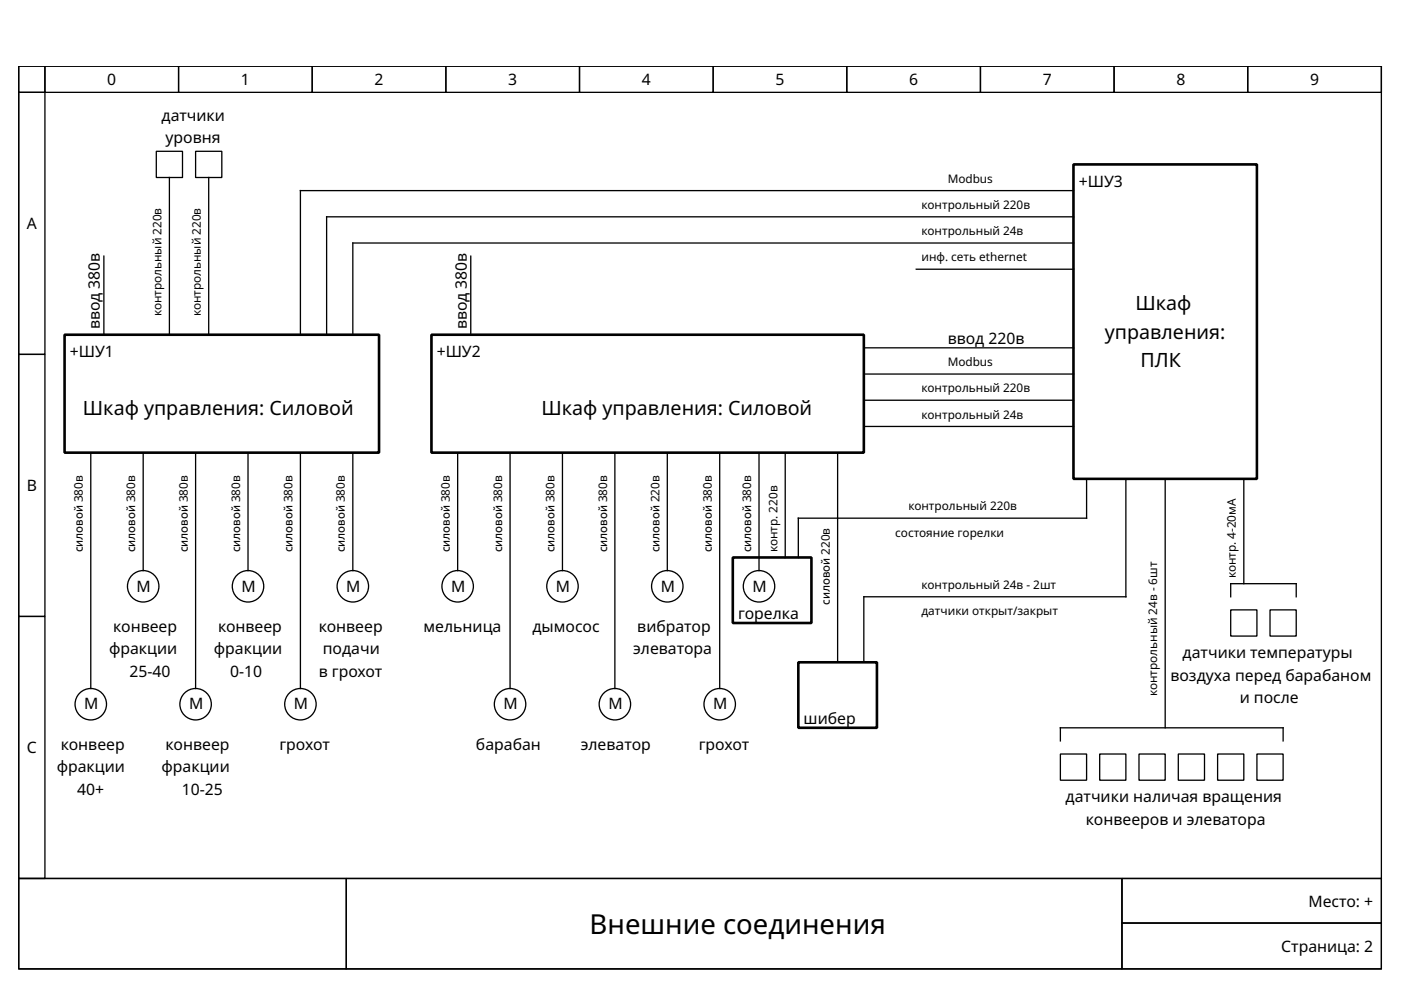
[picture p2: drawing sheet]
<svg xmlns="http://www.w3.org/2000/svg" width="297mm" height="210mm" viewBox="0 0 297 210" stroke-linecap="round" stroke-linejoin="round" font-family="sans-serif">
<g fill="none" stroke="#000" stroke-width=".28">
<path d="M4 14h288.9v172.3h-288.9zM4 14h5.5v5.6h-5.5zM4 19.6h5.5v55.5h-5.5zM9.5 14h28.4v5.6h-28.4zM37.9 14h28.3v5.6h-28.3zM66.2 14h28.3v5.6h-28.3zM94.5 14h28.4v5.6h-28.4zM122.9 14h28.3v5.6h-28.3zM151.2 14h28.3v5.6h-28.3zM179.5 14h28.4v5.6h-28.4zM207.9 14h28.3v5.6h-28.3zM236.2 14h28.3v5.6h-28.3z"/>
<path d="M264.5 14h28.4v5.6h-28.4zM33.1 32.1h5.6v5.5h-5.6zM35.9 37.6v33.4M41.5 32.1h5.5v5.5h-5.5zM44.2 37.6v33.4M22 54.3v16.7M99.8 54.3v16.7M194.3 57.1h33.3M227.6 40.4h-163.9v30.6M227.6 51.5h-152.8v19.5M227.6 46h-158.3v25M4 75.1h5.5v55.6h-5.5z"/>
<path d="M183.1 73.7h44.5M183.1 79.3h44.5M19.2 96v50M30.4 96v25M41.5 96v50M52.6 96v25M63.7 96v50M74.8 96v25M97 96v25M108.1 96v50M119.3 96v25M130.4 96v50"/>
<path d="M141.5 96v25M152.6 96v50M160.9 96v25M166.5 96v22.2M177.6 96v44.4M183.1 84.9h44.5M183.1 90.4h44.5M230.4 101.5v8.4h-61.1v8.3M238.7 101.5v25h-55.6v13.9M247 101.5v52.8M263.7 101.5v22.3M4 130.7h5.5v55.6h-5.5z"/>
<path d="M260.9 129.3h5.6v5.6h-5.6zM260.9 126.5v-2.7h13.9v2.7M269.3 129.3h5.5v5.6h-5.5zM224.8 159.9h5.6v5.5h-5.6zM224.8 157.1v-2.8h47.2v2.8M233.2 159.9h5.5v5.5h-5.5zM241.5 159.9h5.5v5.5h-5.5zM249.8 159.9h5.6v5.5h-5.6zM258.2 159.9h5.5v5.5h-5.5zM266.5 159.9h5.5v5.5h-5.5zM4 186.3h288.9v19.1h-288.9z"/>
<circle cx="30.4" cy="124.3" r="3.3"/>
<circle cx="52.6" cy="124.3" r="3.3"/>
<circle cx="74.8" cy="124.3" r="3.3"/>
<circle cx="97" cy="124.3" r="3.3"/>
<circle cx="119.3" cy="124.3" r="3.3"/>
<circle cx="141.5" cy="124.3" r="3.3"/>
<circle cx="160.9" cy="124.3" r="3.3"/>
<circle cx="19.2" cy="149.3" r="3.3"/>
<circle cx="41.5" cy="149.3" r="3.3"/>
<circle cx="63.7" cy="149.3" r="3.3"/>
<circle cx="108.1" cy="149.3" r="3.3"/>
<circle cx="130.4" cy="149.3" r="3.3"/>
<circle cx="152.6" cy="149.3" r="3.3"/>
</g>
<path d="M4 186.3h69.4v19.1h-69.4zM73.4 186.3h164.5v19.1h-164.5zM237.9 186.3h55v9.4h-55zM237.9 195.7h55v9.7h-55z" fill="none" stroke="#000" stroke-width=".21"/>
<path d="M227.6 34.9h38.9v66.6h-38.9zM13.7 71h66.7v25h-66.7zM91.5 71h91.6v25h-91.6zM155.4 118.2h16.6v13.9h-16.6zM169.3 140.4h16.6v13.9h-16.6z" fill="none" stroke="#000" stroke-width=".56"/>
<text font-size="5.8" x="125" y="198.1">Внешние соединения</text>
<g font-size="4.2">
<text x="240.7" y="65.7">Шкаф</text>
<text x="234.3" y="71.8">управления:</text>
<text x="241.8" y="77.9">ПЛК</text>
<text x="17.6" y="87.9">Шкаф управления: Силовой</text>
<text x="114.8" y="87.9">Шкаф управления: Силовой</text>
</g>
<g font-size="3.3">
<text x="22.7" y="18.1">0</text>
<text x="51.1" y="18.1">1</text>
<text x="79.4" y="18.1">2</text>
<text x="107.7" y="18.1">3</text>
<text x="136.1" y="18.1">4</text>
<text x="164.4" y="18.1">5</text>
<text x="192.8" y="18.1">6</text>
<text x="221.1" y="18.1">7</text>
<text x="249.4" y="18.1">8</text>
<text x="277.8" y="18.1">9</text>
<text x="34.2" y="25.7">датчики</text>
<text x="35.1" y="30.4">уровня</text>
<text x="228.7" y="39.6">+ШУ3</text>
<text x="5.7" y="48.6">A</text>
<text x="21.2" y="69.9" transform="rotate(-90 21.2 69.9)">ввод 380в</text>
<text x="99" y="69.9" transform="rotate(-90 99 69.9)">ввод 380в</text>
<text x="14.8" y="75.7">+ШУ1</text>
<text x="92.6" y="75.7">+ШУ2</text>
<text x="200.9" y="72.9">ввод 220в</text>
<text x="5.7" y="104.2">B</text>
<text x="29" y="125.4">M</text>
<text x="51.2" y="125.4">M</text>
<text x="73.4" y="125.4">M</text>
<text x="95.6" y="125.4">M</text>
<text x="117.9" y="125.4">M</text>
<text x="140.1" y="125.4">M</text>
<text x="159.5" y="125.4">M</text>
<text x="156.5" y="131.3">горелка</text>
<text x="24" y="134">конвеер</text>
<text x="46.2" y="134">конвеер</text>
<text x="67.6" y="134">конвеер</text>
<text x="89.8" y="134">мельница</text>
<text x="112.9" y="134">дымосос</text>
<text x="135.1" y="134">вибратор</text>
<text x="23.1" y="138.8">фракции</text>
<text x="27.5" y="143.5">25-40</text>
<text x="45.4" y="138.8">фракции</text>
<text x="48.8" y="143.5">0-10</text>
<text x="67.6" y="143.5">в грохот</text>
<text x="68.4" y="138.8">подачи</text>
<text x="134.3" y="138.8">элеватора</text>
<text x="250.7" y="139.6">датчики температуры</text>
<text x="248.2" y="144.3">воздуха перед барабаном</text>
<text x="262.8" y="149">и после</text>
<text x="17.9" y="150.4">M</text>
<text x="40.1" y="150.4">M</text>
<text x="62.3" y="150.4">M</text>
<text x="106.8" y="150.4">M</text>
<text x="129" y="150.4">M</text>
<text x="151.2" y="150.4">M</text>
<text x="170.4" y="153.5">шибер</text>
<text x="5.7" y="159.7">C</text>
<text x="12.9" y="159">конвеер</text>
<text x="35.1" y="159">конвеер</text>
<text x="59.3" y="159">грохот</text>
<text x="100.9" y="159">барабан</text>
<text x="123.1" y="159">элеватор</text>
<text x="148.1" y="159">грохот</text>
<text x="12" y="163.8">фракции</text>
<text x="34.2" y="163.8">фракции</text>
<text x="16.3" y="168.5">40+</text>
<text x="38.6" y="168.5">10-25</text>
<text x="225.9" y="170.1">датчики наличая вращения</text>
<text x="230.2" y="174.9">конвееров и элеватора</text>
<text x="277.4" y="192.2">Место: +</text>
<text x="271.7" y="201.8">Страница: 2</text>
</g>
<g font-size="2.5">
<text x="200.9" y="38.7">Modbus</text>
<text x="195.4" y="44.3">контрольный 220в</text>
<text x="195.4" y="49.9">контрольный 24в</text>
<text x="195.4" y="55.4">инф. сеть ethernet</text>
<text x="34.2" y="67.1" transform="rotate(-90 34.2 67.1)">контрольный 220в</text>
<text x="42.6" y="67.1" transform="rotate(-90 42.6 67.1)">контрольный 220в</text>
<text x="200.9" y="77.6">Modbus</text>
<text x="195.4" y="83.2">контрольный 220в</text>
<text x="195.4" y="88.8">контрольный 24в</text>
<text x="189.8" y="113.8">состояние горелки</text>
<text x="192.6" y="108.2">контрольный 220в</text>
<text x="17.6" y="117.1" transform="rotate(-90 17.6 117.1)">силовой 380в</text>
<text x="28.7" y="117.1" transform="rotate(-90 28.7 117.1)">силовой 380в</text>
<text x="39.8" y="117.1" transform="rotate(-90 39.8 117.1)">силовой 380в</text>
<text x="50.9" y="117.1" transform="rotate(-90 50.9 117.1)">силовой 380в</text>
<text x="62" y="117.1" transform="rotate(-90 62 117.1)">силовой 380в</text>
<text x="73.1" y="117.1" transform="rotate(-90 73.1 117.1)">силовой 380в</text>
<text x="95.4" y="117.1" transform="rotate(-90 95.4 117.1)">силовой 380в</text>
<text x="106.5" y="117.1" transform="rotate(-90 106.5 117.1)">силовой 380в</text>
<text x="117.6" y="117.1" transform="rotate(-90 117.6 117.1)">силовой 380в</text>
<text x="128.7" y="117.1" transform="rotate(-90 128.7 117.1)">силовой 380в</text>
<text x="139.8" y="117.1" transform="rotate(-90 139.8 117.1)">силовой 220в</text>
<text x="150.9" y="117.1" transform="rotate(-90 150.9 117.1)">силовой 380в</text>
<text x="159.3" y="117.1" transform="rotate(-90 159.3 117.1)">силовой 380в</text>
<text x="164.8" y="117.1" transform="rotate(-90 164.8 117.1)">контр. 220в</text>
<text x="195.4" y="124.9">контрольный 24в - 2шт</text>
<text x="262" y="122.6" transform="rotate(-90 262 122.6)">контр. 4-20мА</text>
<text x="175.9" y="128.2" transform="rotate(-90 175.9 128.2)">силовой 220в</text>
<text x="195.4" y="130.4">датчики открыт/закрыт</text>
<text x="245.4" y="147.6" transform="rotate(-90 245.4 147.6)">контрольный 24в - 6шт</text>
</g>
</svg>
